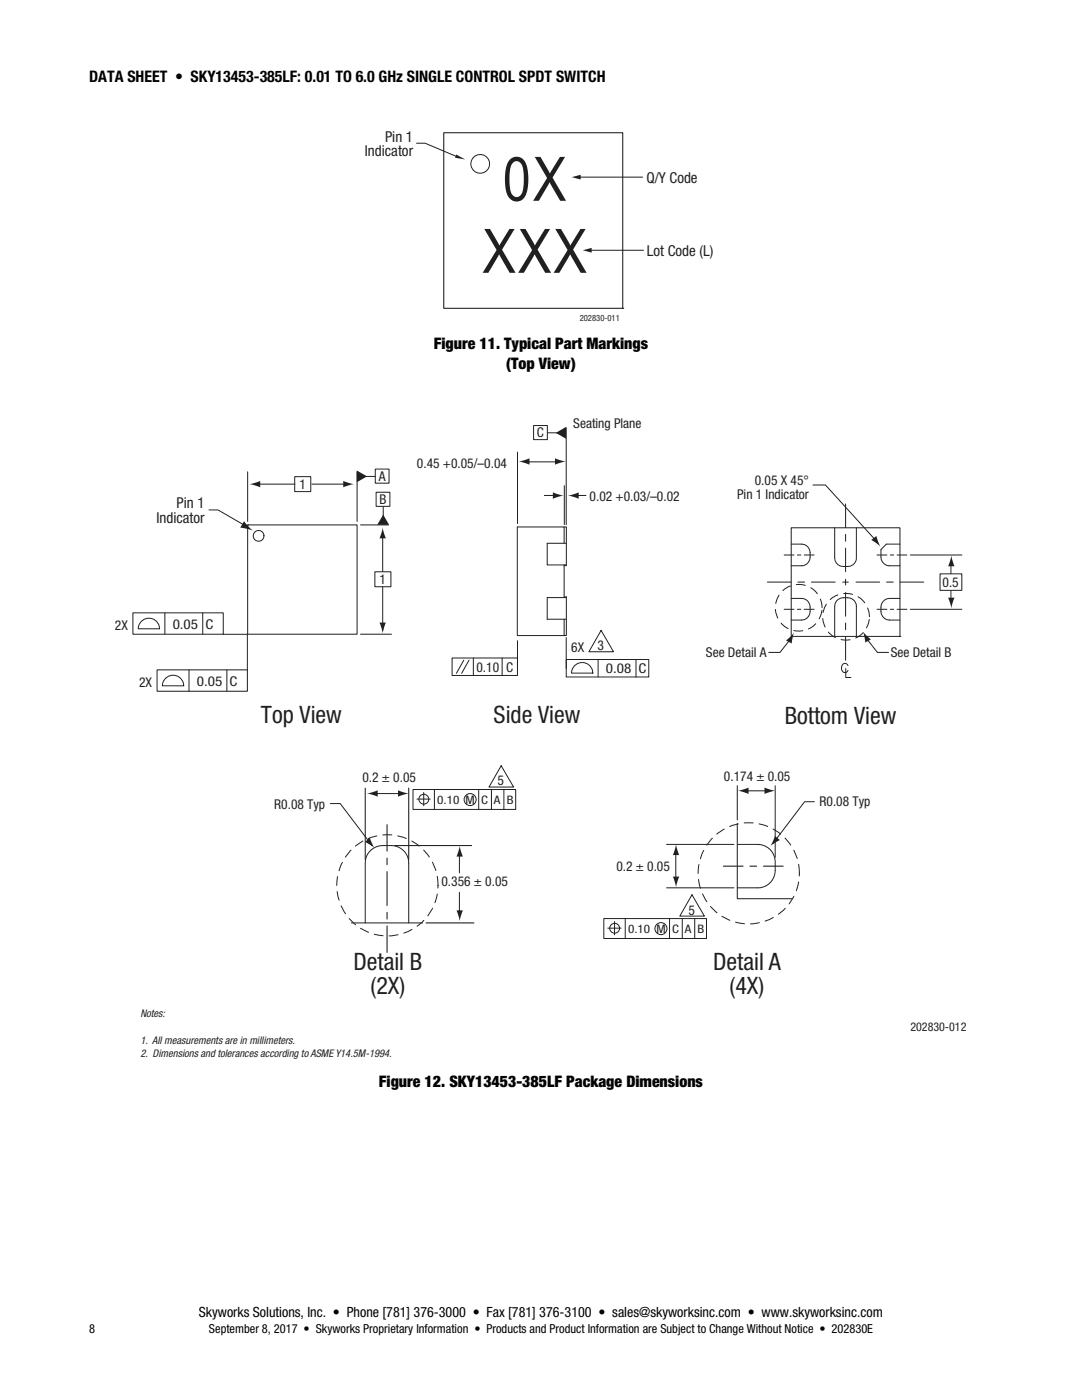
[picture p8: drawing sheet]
<svg xmlns="http://www.w3.org/2000/svg" width="216mm" height="279mm" viewBox="0 0 216 279" stroke-linecap="round" stroke-linejoin="round" font-family="sans-serif">
<path d="M91 30.8l1.8 1-2-.3z" fill="#231f20"/>
<g fill="none" stroke="#231f20" stroke-width=".2">
<path d="M83.1 28.6h1.7l6.1 2.6M115.5 35.4h12.7"/>
<circle cx="95.8" cy="32.7" r="1.87"/>
</g>
<path d="M88.5 26.5h35.8v35h-35.8zM124.3 61.5h.1" fill="none" stroke="#231f20" stroke-width=".21"/>
<path d="M114.1 35.4l1.8-.5v.9z" fill="#231f20"/>
<path d="M117.7 49.9h10.7" fill="none" stroke="#231f20" stroke-width=".2"/>
<path d="M116.3 49.9l1.8-.4v.9z" fill="#231f20"/>
<g fill="none" stroke="#231f20" stroke-width=".2">
<path d="M49.4 94.2v9.9M71.3 94.2v9.9M103.3 90.2v14.3M104.7 92.2h7M108.6 98.9h2M112.6 96.9v7.8M113 85.4v19.3M114.9 98.9h2M162.2 96.8h2.5l10.1 11.1M41.7 101.8h1.8l5.5 3.1M49.4 104.8h21.9v21.8h-21.9zM49.4 104.8h.1"/>
<path d="M71.9 104.8h5.6M189.7 112.7v1.8M189.7 117.8v1.6M71.9 126.6h6.2M103.3 127.9v5.5M113 127.2v6.2M158 127.2l-2.4 3h-2.2M168.8 133.4v1.8h1M169.2 132.8a.66 .66 0 0 0-.7-.4 .66 .66 0 0 0-.6 .7 .81 .81 0 0 0 .2 .8 .81 .81 0 0 0 .8 .2l.3-.3M149 157.8h3.7M134.8 170.2v5.2M162.5 160h-2l-6.3 8.4"/>
<circle cx="51.6" cy="106.9" r="1.07"/>
</g>
<path d="M164 121.3a4.7 4.7 0 0 0-6.8-4.2 4.7 4.7 0 0 0-.5 8 4.7 4.7 0 0 0 7.3-3.3v-.5M173.5 123.1a4.7 4.7 0 0 0-6.8-4.2 4.7 4.7 0 0 0-.5 8 4.7 4.7 0 0 0 7.2-3.3l.1-.5M87.4 176.7a10.1 10.1 0 0 0-14.9-8.9 10.1 10.1 0 0 0-.7 17.3 10.1 10.1 0 0 0 15.6-7.6v-.8M159.5 174.3a10.1 10.1 0 0 0-14.9-8.9 10.1 10.1 0 0 0-.7 17.3 10.1 10.1 0 0 0 15.6-7.6v-.8" fill="none" stroke="#231f20" stroke-width=".2" stroke-dasharray="1.8 1.2"/>
<path d="M48.7 104l1.8 1.9-2.6-.6z" fill="#231f20"/>
<path d="M51.4 96.6h7.4M26.5 122.3h18v4.3h-18zM28.4 123.9a2.13 2.13 0 0 1 2.2-.3 2.13 2.13 0 0 1 1.2 1.9h-4.2l.3-1.2zM31.3 133.7h18.1v4.3h-18.1zM32.9 122.3v4.3M33.2 135.2a2.13 2.13 0 0 1 2.2-.2 2.13 2.13 0 0 1 1.3 1.9h-4.3l.4-1.2zM37.7 133.7v4.3M40.5 122.3v4.3M44.5 126.6h4.9v7M45.3 133.7v4.3" fill="none" stroke="#231f20" stroke-width=".2"/>
<g fill="#231f20">
<path d="M49.8 96.6l2.1-.6v1.3z"/>
<path d="M68.5 96l2.1 .6-2.1 .7z"/>
</g>
<path d="M58.8 95.1h3.2v3h-3.2zM62.2 96.6h7M74.8 114.1h3.2v3h-3.2zM76.4 117.1v8.8" fill="none" stroke="#231f20" stroke-width=".2"/>
<g fill="#231f20">
<path d="M75.7 124.2h1.3l-.6 2.2z"/>
<path d="M76.4 105.3l.6 2.1h-1.3z"/>
</g>
<path d="M76.4 106.8v7.2" fill="none" stroke="#231f20" stroke-width=".2"/>
<path d="M71.2 93.9l2 1.2-2 1.2z" fill="#231f20"/>
<path d="M72.6 95.1h2.2M74.9 93.6h2.7v2.8h-2.7z" fill="none" stroke="#231f20" stroke-width=".2"/>
<path d="M76.5 102.7l1.1 2h-2.3z" fill="#231f20"/>
<g fill="none" stroke="#231f20" stroke-width=".2">
<path d="M75 98.2h2.8v2.9h-2.8zM76.5 101.1v2.3M90.2 131.3h13.1v3.5h-13.1zM92.5 131.8l-1.4 2.6M93.6 131.8l-1.5 2.6M94.5 131.3v3.5M100.2 131.3v3.5M113 131.6h16.5v3.5h-16.5zM114.8 132.7a2.13 2.13 0 0 1 2.3-.3 2.13 2.13 0 0 1 1.2 1.9h-4.3l.4-1.1zM119.3 131.6v3.5M119.9 125.8l2.5 4.3h-4.9zM126.9 131.7v3.4"/>
<path d="M138.1 178.6l2.5 4.2h-5z"/>
</g>
<g fill="#231f20">
<path d="M103.5 92.1l2.2-.6v1.2z"/>
<path d="M110.7 91.5l2.2 .6-2.2 .6z"/>
<path d="M113.3 98.9l2.2-.6v1.2z"/>
<path d="M110.3 98.3l2.2 .6-2.2 .6z"/>
<path d="M110.9 86.4l2.1-1.2v2.4z"/>
</g>
<path d="M106.5 84.9h2.7v2.8h-2.7zM109.3 86.4h2.3" fill="none" stroke="#231f20" stroke-width=".2"/>
<g fill="#231f20">
<path d="M189.2 119.3h1.3l-.7 2.1z"/>
<path d="M189.8 110.9l.7 2.1h-1.3z"/>
<path d="M134.3 174.9h1.2l-.6 2.2z"/>
<path d="M134.9 168.5l.6 2.1h-1.2z"/>
</g>
<path d="M91.7 170v4.2M91.7 178.1v4.2" fill="none" stroke="#231f20" stroke-width=".2"/>
<g fill="#231f20">
<path d="M91.1 181.7h1.3l-.7 2.1z"/>
<path d="M91.7 168.8l.7 2.1h-1.3z"/>
<path d="M156.8 127.8l1.6-1.6-.4 2.2z"/>
</g>
<path d="M172.7 127.2l2.4 3h2.2" fill="none" stroke="#231f20" stroke-width=".2"/>
<g fill="#231f20">
<path d="M172.2 126l1.6 1.6-1.1 .6z"/>
<path d="M147.2 157.8l2.2-.6v1.3z"/>
<path d="M152.5 157.2l2.2 .6-2.2 .7z"/>
</g>
<path d="M74.8 158.4h4.8" fill="none" stroke="#231f20" stroke-width=".2"/>
<g fill="#231f20">
<path d="M73.2 158.4l2.2-.7v1.3z"/>
<path d="M79.4 157.7l2.2 .7-2.2 .6z"/>
<path d="M154.6 166.8l1 .9-1.9 1.2z"/>
<path d="M173.9 107.7l1-.7 .8 2.1z"/>
</g>
<path d="M65.9 160.4h2l6.3 8.3" fill="none" stroke="#231f20" stroke-width=".2"/>
<path d="M72.8 168l1-.8 .9 2z" fill="#231f20"/>
<g fill="none" stroke="#231f20" stroke-width=".2">
<path d="M112.6 105.2h.4v7.7h-.4M112.6 112.7v6.6M112.6 119.1h.4v7.7h-.4v-3.2M112.6 108.4v-3.2h-9.4v21.6h9.4M113 108.4h-3.8v4.3h3.8M113 119.3h-3.8v4.3h3.8M153.1 116.2h4.7M156.5 110.8h1.9M157.9 108.6h2a1.95 1.95 0 0 1 1.7 2.6 1.74 1.74 0 0 1-1.7 1.7h-2M157.9 119.4h2a1.95 1.95 0 0 1 1.7 2.6 1.74 1.74 0 0 1-1.7 1.7h-2M157.9 105.3h21.7v21.7h-21.7zM159.1 110.8h.7"/>
<path d="M159.2 116.2h1.4M160.5 110.8h1.9M161.9 116.2h4.7M168.1 116.2h1.2M168.7 115.6v1.1M168.7 100.6v4.7M168.7 106.6v1.4M168.7 109.4v4.7M168.7 118.2v4.8M170.8 116.2h4.7M170.9 105.3v6a1.71 1.71 0 0 1-1.8 1.7 2 2 0 0 1-2.5-1.3v-6.4M175 110.8h2"/>
<path d="M176.9 116.2h1.3M177.7 110.8h.6M179 110.8h2M179.6 108.6h-2.7l-1.1 1.1a2.83 2.83 0 0 0 .7 2.8l.6 .4h2.5M179.6 119.4h-2.1a1.96 1.96 0 0 0-1.7 2.6 1.76 1.76 0 0 0 1.7 1.7h2.1M179.6 116.2h4.7M181.6 110.8h10.3M187.6 114.5h4.3v3.3h-4.3zM156.5 121.6h1.9M159.1 121.6h.7M160.5 121.6h1.9M166.6 127v-6a1.95 1.95 0 0 1 2.5-1.7 1.74 1.74 0 0 1 1.8 1.7v6"/>
<path d="M168.7 124.3v1.4M168.7 127v4.8M175 121.6h2M177.7 121.6h.6M179 121.6h2M179.6 127h.1M181.6 121.6h10.3M82.4 157.6h20.5v3.9h-20.5zM83.2 159.5h2.7M84.5 158.2v2.6M86.7 157.7v3.8M95.5 157.7v3.8"/>
<path d="M98.1 157.7v3.8M100 152.8l2.5 4.3h-4.9zM100.5 157.7v3.8M147.1 156.8v6.8M154.7 156.8v14.3M133 177.2h13.4M133 168.5h13.4M147.1 168.5h4.1a3.5 3.5 0 0 1 3.5 3.5 5.1 5.1 0 0 1-.8 4 3.4 3.4 0 0 1-2.7 1.2h-4.1M147.1 164.3v15.1h10.9M70.1 184.2h14.2M81.6 184.2v-12a3.5 3.5 0 0 0-3.5-3.4 5.1 5.1 0 0 0-4 .8 3.4 3.4 0 0 0-1.2 2.6v12M120.5 183.3h20.5v4h-20.5z"/>
<path d="M121.3 185.2h2.6M122.6 183.9v2.7M124.8 183.4v3.9M133.6 183.4v3.9M136.1 183.4v3.9M138.6 183.4v3.9"/>
<circle cx="84.6" cy="159.5" r=".98"/>
<circle cx="93.8" cy="159.6" r="1.2"/>
<circle cx="122.6" cy="185.3" r=".98"/>
<circle cx="131.9" cy="185.3" r="1.2"/>
</g>
<path d="M72.9 157.3v14.2M81.6 157.3v14.2M77.2 164.6v5.3M77.2 171.2v1.4M77.2 174v6.7M78.8 168.8h15.3M144.3 172.9h4M149.6 172.9h1.4M152.3 172.9h4M77.2 182.1v1.3M77.2 184.8v5.3M85 184.2h9.6" fill="none" stroke="#231f20" stroke-width=".22"/>
<g font-size="12.2" fill="#231f20">
<text x="100.4" y="40.1">0X</text>
<text x="96.3" y="54.4">XXX</text>
</g>
<g font-size="4.8" fill="#231f20">
<text x="52.1" y="144.3">Top View</text>
<text x="98.5" y="144.4">Side View</text>
<text x="156.6" y="144.5">Bottom View</text>
<text x="70.5" y="193.6">Detail B</text>
<text x="142.3" y="193.6">Detail A</text>
<text x="73.9" y="198.4">(2X)</text>
<text x="145.6" y="198.4">(4X)</text>
</g>
<g font-size="3.2">
<text x="17.8" y="16.4">DATA SHEET • SKY13453-385LF: 0.01 TO 6.0 GHz SINGLE CONTROL SPDT SWITCH</text>
<text x="86.6" y="69.7">Figure 11. Typical Part Markings</text>
<text x="101" y="73.6">(Top View)</text>
<text x="75.6" y="216.9">Figure 12. SKY13453-385LF Package Dimensions</text>
</g>
<g font-size="3" fill="#231f20">
<text x="76.8" y="28.3">Pin 1</text>
<text x="72.8" y="31.1">Indicator</text>
<text x="129" y="36.6">Q/Y Code</text>
<text x="129.1" y="51">Lot Code (L)</text>
<text x="35.2" y="101.3">Pin 1</text>
<text x="31.2" y="104.3">Indicator</text>
</g>
<text font-size="2.8" x="39.7" y="262.8">Skyworks Solutions, Inc. • Phone [781] 376-3000 • Fax [781] 376-3100 • sales@skyworksinc.com • www.skyworksinc.com</text>
<g font-size="2.7" fill="#231f20">
<text x="107.1" y="87.3">C</text>
<text x="114.4" y="85.4">Seating Plane</text>
<text x="75.6" y="96">A</text>
<text x="83.2" y="93.4">0.45 +0.05/–0.04</text>
<text x="59.8" y="97.7">1</text>
<text x="75.7" y="100.6">B</text>
<text x="117.7" y="99.9">0.02 +0.03/–0.02</text>
<text x="147.1" y="99.5">Pin 1 Indicator</text>
<text x="150.6" y="96.8">0.05 X 45°</text>
<text x="75.7" y="116.6">1</text>
<text x="188.1" y="117.2">0.5</text>
<text x="22.9" y="125.7">2X</text>
<text x="34.5" y="125.5">0.05</text>
<text x="41" y="125.5">C</text>
<text x="114" y="130.1">6X</text>
<text x="119.2" y="129.8">3</text>
<text x="140.9" y="131.2">See Detail A</text>
<text x="177.7" y="131.1">See Detail B</text>
<text x="27.8" y="137.1">2X</text>
<text x="39.3" y="136.8">0.05</text>
<text x="45.8" y="136.8">C</text>
<text x="95.1" y="134.1">0.10</text>
<text x="101" y="134">C</text>
<text x="120.9" y="134.3">0.08</text>
<text x="127.4" y="134.3">C</text>
<text x="144.5" y="155.9">0.174 ± 0.05</text>
<text x="54.7" y="161.4">R0.08 Typ</text>
<text x="72.3" y="156.1">0.2 ± 0.05</text>
<text x="99.3" y="156.8">5</text>
<text x="163.5" y="160.9">R0.08 Typ</text>
<text x="123" y="173.9">0.2 ± 0.05</text>
<text x="88.1" y="176.9">0.356 ± 0.05</text>
<text x="137.4" y="182.5">5</text>
</g>
<g font-size="2.5">
<text x="17.8" y="266.1">8</text>
<text x="41.7" y="266.1">September 8, 2017 • Skyworks Proprietary Information • Products and Product Information are Subject to Change Without Notice • 202830E</text>
</g>
<text font-size="2.4" fill="#231f20" x="181.7" y="205.8">202830-012</text>
<g font-size="2.3" fill="#231f20">
<text x="87.2" y="160.5">0.10 M</text>
<text x="96" y="160.5">C</text>
<text x="98.5" y="160.5">A B</text>
<text x="125.3" y="186.3">0.10 M</text>
<text x="134.1" y="186.3">C</text>
<text x="136.6" y="186.3">A B</text>
</g>
<g font-size="2.1" fill="#231f20">
<text x="28" y="202.9">Notes:</text>
<text x="28" y="208.3">1. All measurements are in millimeters.</text>
<text x="28" y="211">2. Dimensions and tolerances according to ASME Y14.5M-1994.</text>
</g>
<text font-size="1.7" fill="#231f20" x="115.7" y="64.1">202830-011</text>
</svg>
